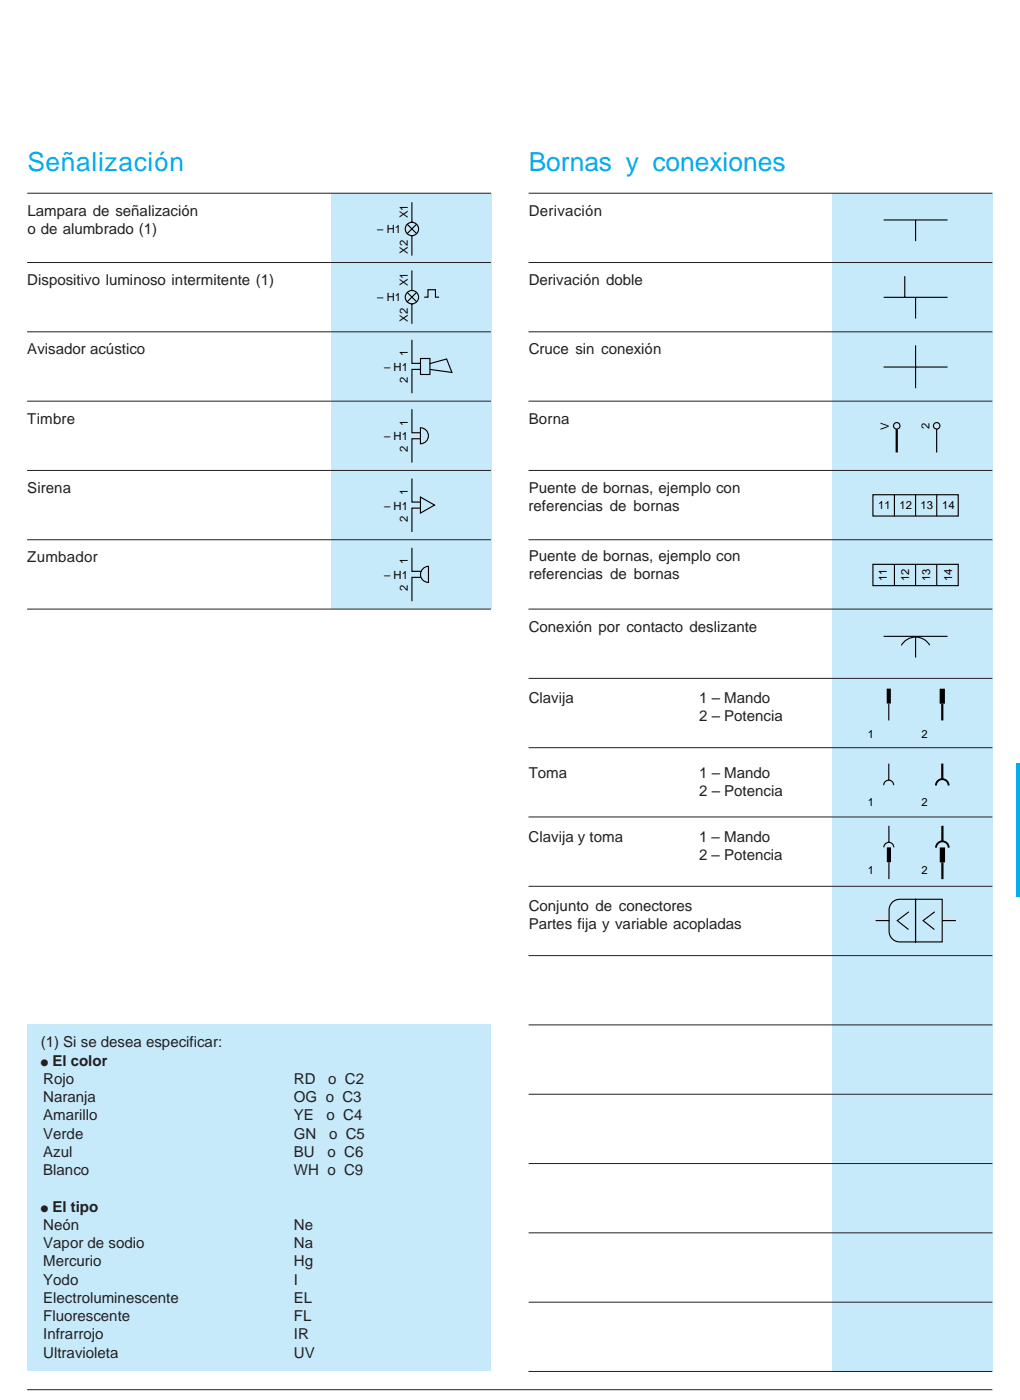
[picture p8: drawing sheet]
<svg xmlns="http://www.w3.org/2000/svg" width="191mm" height="262mm" viewBox="0 0 191 262" stroke-linecap="round" stroke-linejoin="round" font-family="sans-serif">
<path d="M5.1 260.2h180.7" fill="none" stroke="#231f20" stroke-width=".19"/>
<path d="M190.3 142.9h.7v25h-.7z" fill="#00adef"/>
<g fill="#c7eafb">
<path d="M5.1 191.8h86.8v64.9h-86.8z"/>
<path d="M155.8 36.1h30v220.6h-30z"/>
<path d="M62 36.1h29.9v77.9h-29.9z"/>
</g>
<g fill="none" stroke="#231f20" stroke-width=".19">
<path d="M5.1 36.2h86.8M98.9 36.2h86.9M5.1 49.1h86.8M98.9 49.1h86.9M5.1 62.1h86.8M5.1 75.1h86.8M98.9 62.1h86.9M98.9 75.1h86.9M5.1 88.1h86.8M98.9 88.1h86.9M5.1 101.1h86.8M5.1 114h86.8"/>
<path d="M98.9 101.1h86.9M98.9 114h86.9M98.9 127h86.9M98.9 140h86.9M98.9 153h86.9M98.9 178.9h86.9M98.9 165.9h86.9M98.9 191.9h86.9M98.9 204.9h86.9M98.9 217.8h86.9M98.9 230.8h86.9M98.9 256.8h86.8"/>
<path d="M98.9 243.8h86.9"/>
</g>
<g fill="none" stroke="#000" stroke-width=".21">
<path d="M77.1 37.9v3.7M76.2 42l1.8 1.7M76.2 54.7l1.8 1.8M77.1 44.1v3.8M77.1 50.6v3.8M77.1 56.9v3.7M78 42l-1.8 1.7M78 54.8l-1.8 1.7M79.4 55.6h.7v-1.4h1.4v1.4h.7M165.4 41.2h12M165.4 55.7h12M169.4 51.7v4"/>
<path d="M171.4 41.2v3.9M171.4 55.7v3.9M77.1 63.6v4.4h1.6M77.1 76.6v4.4h1.6M78.7 67.1h1.8v3h-1.8zM78.7 69.2h-1.6v4.4M80.5 68.1l3.1-.9 1 2.5-4.1-.5M165.4 68.7h12M171.4 64.7v8M77.1 89.6v4.4h1.6M78.7 80.1a1.49 1.49 0 0 1 1.5 1.5 1.49 1.49 0 0 1-1.5 1.5zM78.7 93.1l2.6 1.5-2.6 1.5z"/>
<path d="M78.7 82.1h-1.6v4.5M78.7 95.1h-1.6v4.5M163.4 92.6h16v4h-16zM167.4 92.6v4M171.4 92.6v4M175.3 80.4v4.3M175.3 92.6v4M77.1 102.6v4.4h1.7M78.8 108.1h-1.7v4.5M79.3 106.3l.9-.3v3a1.49 1.49 0 0 1-1.4-1 1.49 1.49 0 0 1 .5-1.7zM163.4 105.7h16v3.9h-16zM165.4 119.1h12"/>
<path d="M167.4 105.6v4.1M171.4 105.6v4.1M171.4 119.3v3.8M175.3 105.6v4.1M166.4 131.7v3.2M174 120.8a3.1 3.1 0 0 0-5.3 0M165.4 147a.94 .94 0 0 1 .9-.9 .94 .94 0 0 1 1 .9M165.4 158.6a.94 .94 0 0 1 1-.9 .94 .94 0 0 1 .9 .9M166.4 143v3.1M166.4 154.6v3.1M163.9 172.4h2.5M166.4 161.4v3.2"/>
<path d="M167 169l.9-.6h.5h3v8h-3a2 2 0 0 1-2-2v-4l.1-.6zM170.1 170.7l-2.1 1.7 2.1 1.6M171.4 168.4h5v8h-5zM175 170.7l-2.2 1.7 2.1 1.6M176.4 172.4h2.5"/>
<circle cx="77.1" cy="42.9" r="1.25"/>
<circle cx="77.1" cy="55.6" r="1.25"/>
<circle cx="167.9" cy="79.7" r=".61"/>
<circle cx="175.3" cy="79.7" r=".61"/>
</g>
<path d="M175.2 147.1a1.19 1.19 0 0 1 1.2-1.2 1.19 1.19 0 0 1 1.2 1.2M175.2 158.7a1.19 1.19 0 0 1 1.2-1.2 1.19 1.19 0 0 1 1.2 1.2" fill="none" stroke="#000" stroke-width=".35"/>
<path d="M167.9 80.3v4.4M176.4 131.8v3.1M176.4 143v2.9M176.4 154.6v2.9M176.4 161.5v3.1" fill="none" stroke="#000" stroke-width=".42"/>
<path d="M166.4 128.9v2.8M166.4 158.6v2.8" fill="none" stroke="#000" stroke-width=".77" stroke-linecap="butt"/>
<path d="M176.4 128.9v2.9M176.4 158.7v2.8" fill="none" stroke="#000" stroke-width=".99" stroke-linecap="butt"/>
<g font-size="4.9" fill="#00adef">
<text x="5.1" y="32.1">Señalización</text>
<text x="99" y="32.1">Bornas y conexiones</text>
</g>
<g font-size="2.8" fill="#231f20">
<text x="5.1" y="40.4">Lampara de señalización</text>
<text x="99" y="40.4">Derivación</text>
<text x="5.1" y="43.8">o de alumbrado (1)</text>
<text x="5.1" y="53.4">Dispositivo luminoso intermitente (1)</text>
<text x="99" y="53.4">Derivación doble</text>
<text x="5.1" y="66.2">Avisador acústico</text>
<text x="99" y="66.2">Cruce sin conexión</text>
<text x="5.1" y="79.3">Timbre</text>
<text x="99" y="79.3">Borna</text>
<text x="5.1" y="92.3">Sirena</text>
<text x="98.9" y="95.7">referencias de bornas</text>
<text x="99" y="92.3">Puente de bornas, ejemplo con</text>
<text x="5.1" y="105.3">Zumbador</text>
<text x="99" y="105.1">Puente de bornas, ejemplo con</text>
<text x="99" y="108.4">referencias de bornas</text>
<text x="99" y="118.3">Conexión por contacto deslizante</text>
<text x="99" y="131.6">Clavija</text>
<text x="130.9" y="131.6">1 – Mando</text>
<text x="130.9" y="135">2 – Potencia</text>
<text x="99" y="145.6">Toma</text>
<text x="130.9" y="145.6">1 – Mando</text>
<text x="130.9" y="149">2 – Potencia</text>
<text x="98.9" y="157.6">Clavija y toma</text>
<text x="130.9" y="161">2 – Potencia</text>
<text x="130.9" y="157.6">1 – Mando</text>
<text x="99" y="170.5">Conjunto de conectores</text>
<text x="99" y="174">Partes fija y variable acopladas</text>
<text x="7.6" y="196.1">(1) Si se desea especificar:</text>
<text x="8.1" y="202.9">Rojo</text>
<text x="9.8" y="199.5">El color</text>
<text x="55" y="202.9">RD</text>
<text x="61.4" y="202.9">o C2</text>
<text x="8.1" y="206.4">Naranja</text>
<text x="8.1" y="209.8">Amarillo</text>
<text x="55" y="209.8">YE</text>
<text x="55" y="206.4">OG o C3</text>
<text x="61.1" y="209.8">o C4</text>
<text x="8.1" y="213.2">Verde</text>
<text x="55" y="213.2">GN</text>
<text x="61.6" y="213.2">o C5</text>
<text x="8.1" y="216.6">Azul</text>
<text x="8.1" y="220">Blanco</text>
<text x="55" y="220">WH o C9</text>
<text x="55" y="216.6">BU</text>
<text x="61.3" y="216.6">o C6</text>
<text x="9.8" y="226.9">El tipo</text>
<text x="8.1" y="230.3">Neón</text>
<text x="8.1" y="233.7">Vapor de sodio</text>
<text x="55" y="230.3">Ne</text>
<text x="55" y="233.7">Na</text>
<text x="8.1" y="237.1">Mercurio</text>
<text x="55" y="237.1">Hg</text>
<text x="8.1" y="240.5">Yodo</text>
<text x="8.1" y="243.9">Electroluminescente</text>
<text x="55" y="240.5">I</text>
<text x="55" y="243.9">EL</text>
<text x="8.1" y="247.3">Fluorescente</text>
<text x="8.1" y="250.8">Infrarrojo</text>
<text x="55" y="247.3">FL</text>
<text x="55" y="250.8">IR</text>
<text x="8.1" y="254.2">Ultravioleta</text>
<text x="55" y="254.2">UV</text>
</g>
<g font-size="2.1">
<text x="76.4" y="40.8" transform="rotate(-90 76.4 40.8)">X1</text>
<text x="70.6" y="43.6">– H1</text>
<text x="76.4" y="47.5" transform="rotate(-90 76.4 47.5)">X2</text>
<text x="76.4" y="53.6" transform="rotate(-90 76.4 53.6)">X1</text>
<text x="70.6" y="56.4">– H1</text>
<text x="76.4" y="60.3" transform="rotate(-90 76.4 60.3)">X2</text>
<text x="71.9" y="69.4">– H1</text>
<text x="76.3" y="66.7" transform="rotate(-90 76.3 66.7)">1</text>
<text x="76.4" y="71.7" transform="rotate(-90 76.4 71.7)">2</text>
<text x="71.9" y="82.4">– H1</text>
<text x="76.3" y="79.7" transform="rotate(-90 76.3 79.7)">1</text>
<text x="166.4" y="80.4" transform="rotate(-90 166.4 80.4)">V</text>
<text x="174" y="80.3" transform="rotate(-90 174 80.3)">2</text>
<text x="76.4" y="84.7" transform="rotate(-90 76.4 84.7)">2</text>
<text x="71.9" y="95.4">– H1</text>
<text x="76.3" y="92.7" transform="rotate(-90 76.3 92.7)">1</text>
<text x="164.4" y="95.2">11</text>
<text x="168.4" y="95.2">12</text>
<text x="172.3" y="95.2">13</text>
<text x="176.4" y="95.2">14</text>
<text x="76.4" y="97.7" transform="rotate(-90 76.4 97.7)">2</text>
<text x="76.3" y="105.7" transform="rotate(-90 76.3 105.7)">1</text>
<text x="71.9" y="108.4">– H1</text>
<text x="76.4" y="110.6" transform="rotate(-90 76.4 110.6)">2</text>
<text x="166" y="108.7" transform="rotate(-90 166 108.7)">11</text>
<text x="170.2" y="108.7" transform="rotate(-90 170.2 108.7)">12</text>
<text x="174.1" y="108.7" transform="rotate(-90 174.1 108.7)">13</text>
<text x="178.2" y="108.7" transform="rotate(-90 178.2 108.7)">14</text>
<text x="162.4" y="138.2">1</text>
<text x="172.5" y="138.2">2</text>
<text x="162.4" y="150.9">1</text>
<text x="172.5" y="150.9">2</text>
<text x="162.4" y="163.7">1</text>
<text x="172.5" y="163.7">2</text>
</g>
<g font-size="1.8" fill="#231f20">
<text x="7.6" y="199.5">●</text>
<text x="7.6" y="226.9">●</text>
</g>
</svg>
